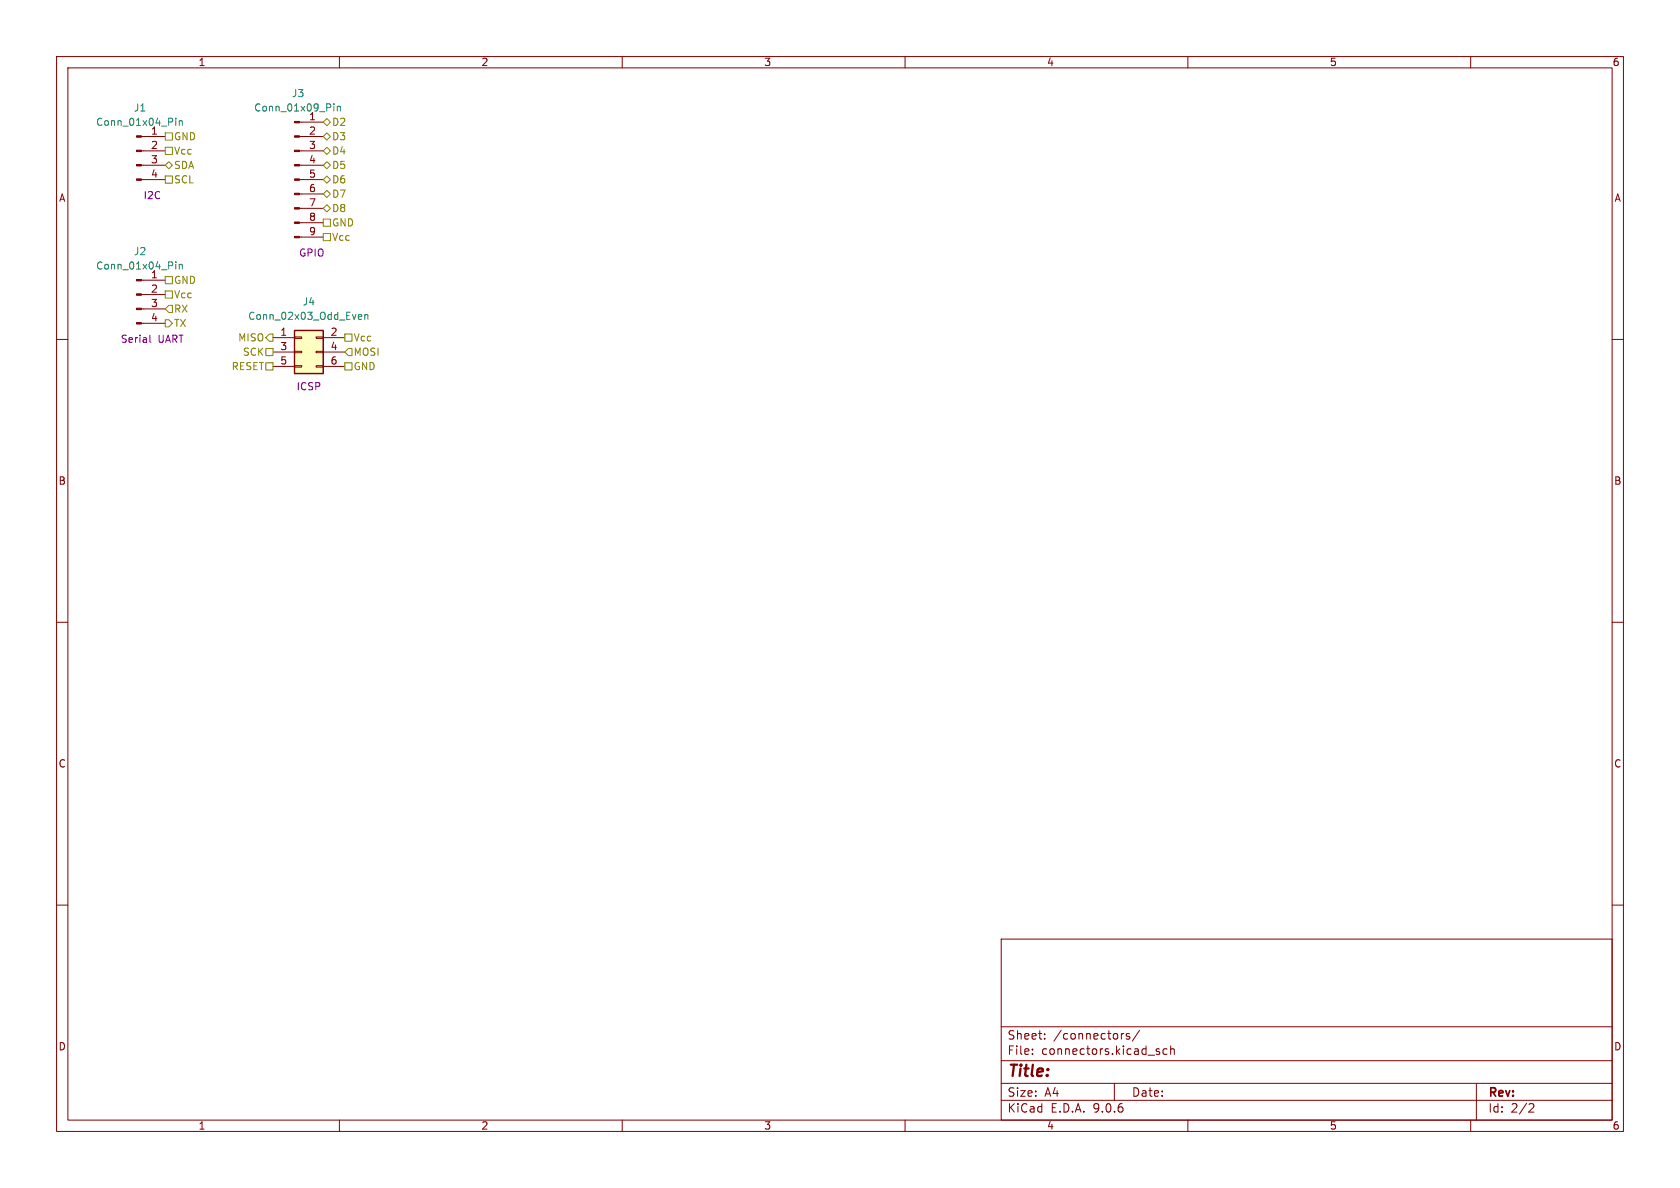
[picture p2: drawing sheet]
<svg xmlns="http://www.w3.org/2000/svg" width="297mm" height="210mm" viewBox="0 0 297 210" stroke-linecap="round" stroke-linejoin="round" font-family="sans-serif">
<path d="M0 0h297v210h-297z" fill="#fff" stroke="#fff" stroke-width=".18"/>
<g fill="none" stroke="#840000" stroke-width=".18">
<path d="M10 10h277v190h-277zM12 12h273v186h-273zM60 10v2M110 10v2M160 10v2M210 10v2M260 10v2M25 24.1h4.2M25 26.7h4.2M25 29.2h4.2M25 31.8h4.2M10 60h2"/>
<path d="M285 60h2M10 110h2M285 110h2M10 160h2M177 166h108v32h-108zM285 160h2M60 198v2M110 198v2M160 198v2M177 194.5h108M177 191.5h108M177 187.5h108"/>
<path d="M177 181.5h108M182.5 186.3v.1M182.5 185.5v.1M184.7 183.6v.1M184.7 182.8v.1M197 191.5v3M198.7 182.7l-.4 .1M199.7 182.8l-.4-.1-.2 .2 .1 .2 .5 .2v.3h-.6M201.5 182.1l-1.3 2M204.6 185.9l.4 .1v.2l-.2 .2h-.3M204.6 185.4l.4 .1M206.3 185.5l-.4-.1-.3 .3v.4l.1 .2h.6"/>
<path d="M207 185.5l.2-.1 .3 .1 .1 .9M207 184.9v1.5M210 198v2M260 198v2M261 191.5v6.5M270.5 195.1l.5 .1 .2 .3-1 1.1h1"/>
</g>
<g fill="#840000" stroke="#840000" stroke-width=".18">
<path d="M24.1 24h.9v.3h-.9z"/>
<path d="M24.1 26.5h.9v.3h-.9z"/>
<path d="M24.1 29.1h.9v.2h-.9z"/>
<path d="M24.1 31.6h.9v.3h-.9z"/>
</g>
<path d="M31.1 20.9v.1M31.1 21.3v.9M31.7 21.3v.9M31.7 21.4l.2-.1 .3 .1v.8" fill="none" stroke="#008484" stroke-width=".18"/>
<path d="M52.1 58.4h5v7.6h-5z" fill="#ffffc2"/>
<path d="M52.1 58.4h5v7.6h-5z" fill="none" stroke="#840000" stroke-width=".25"/>
<g fill="none" stroke="#840000" stroke-width=".18">
<path d="M52.9 21.6h4.2M52.9 24.1h4.2M52.9 26.7h4.2M52.9 29.2h4.2M52.9 31.8h4.2M52.9 34.3h4.2M52.9 36.8h4.2M52.9 39.4h4.2M25 49.5h4.2M25 52.1h4.2M25 54.6h4.2M25 57.2h4.2"/>
<path d="M48.3 59.7h3.8M52.1 59.6h1.2v.2h-1.2zM52.9 41.9h4.2M55.9 59.6h1.2v.2h-1.2zM57.1 59.7h3.9M48.3 62.2h3.8M48.3 64.8h3.8M52.1 62.1h1.2v.3h-1.2zM52.1 64.6h1.2v.3h-1.2zM55.9 62.1h1.2v.3h-1.2zM55.9 64.6h1.2v.3h-1.2zM57.1 62.2h3.9"/>
<path d="M57.1 64.8h3.9"/>
</g>
<path d="M59 18.4v.1M59 18.8v.8M59.6 18.8v.8M59.6 18.9l.2-.1h.3l.1 .8M31.1 46.3v.1M31.1 46.7v.9M31.7 46.7v.9M31.7 46.8l.2-.1 .3 .1v.8M63.5 55.6l.4 .1 .1 .2-.7 .1M63.9 56.4l-.4 .1M64.5 55.7l.2-.1 .3 .1v.8M64.5 55.6v.9" fill="none" stroke="#008484" stroke-width=".18"/>
<g fill="#840000" stroke="#840000" stroke-width=".18">
<path d="M52.1 21.5h.8v.2h-.8z"/>
<path d="M52.1 24h.8v.3h-.8z"/>
<path d="M52.1 26.5h.8v.3h-.8z"/>
<path d="M52.1 29.1h.8v.2h-.8z"/>
<path d="M52.1 31.6h.8v.3h-.8z"/>
<path d="M52.1 34.2h.8v.2h-.8z"/>
<path d="M52.1 36.7h.8v.3h-.8z"/>
<path d="M52.1 39.2h.8v.3h-.8z"/>
<path d="M52.1 41.8h.8v.2h-.8z"/>
<path d="M24.1 49.4h.9v.3h-.9z"/>
<path d="M24.1 51.9h.9v.3h-.9z"/>
<path d="M24.1 54.5h.9v.2h-.9z"/>
<path d="M24.1 57h.9v.3h-.9z"/>
</g>
<path d="M26.5 59.3v1l.2 .2" fill="none" stroke="#840084" stroke-width=".18"/>
<g fill="none" stroke="#848400" stroke-width=".18">
<path d="M29.2 29.2l.6-.6 .7 .6-.7 .6zM29.2 26h1.3v1.3h-1.3zM29.2 31.1h1.3v1.3h-1.3zM29.2 23.5h1.3v1.3h-1.3zM57.1 36.8l.7-.6 .6 .6-.6 .7zM57.1 38.7h1.3v1.3h-1.3zM57.1 26.7l.7-.7 .6 .7-.6 .6zM57.1 29.2l.7-.6 .6 .6-.6 .6zM57.1 24.1l.7-.6 .6 .6-.6 .7zM57.1 21.6l.7-.6 .6 .6-.6 .6zM57.8 31.1l.6 .7-.6 .6-.7-.6zM57.8 33.7l.6 .6-.6 .6-.7-.6z"/>
<path d="M29.2 48.9h1.3v1.3h-1.3zM29.2 56.5h.6l.7 .7-.7 .6h-.6zM29.2 51.4h1.3v1.3h-1.3zM29.8 54h.7v1.2h-.7l-.6-.6zM47 59.7l.6-.6h.7v1.2h-.7zM57.1 41.3h1.3v1.2h-1.3zM61 59.1h1.2v1.2h-1.2zM47 64.1h1.3v1.3h-1.3zM47 61.6h1.3v1.3h-1.3zM61 64.1h1.2v1.3h-1.2zM61.6 61.6h.6v1.3h-.6l-.6-.7z"/>
</g>
<text font-size="2.8" fill="#840000" x="178" y="190.9">Title:</text>
<g font-size="2.1" fill="#840000">
<text x="178" y="184">Sheet:</text>
<text x="186.2" y="184">/connectors/</text>
<text x="178" y="186.7">File:</text>
<text x="184.1" y="186.7">connectors.kicad_sch</text>
<text x="178" y="196.9">KiCad</text>
<text x="178" y="194.1">Size:</text>
<text x="184.7" y="194.1">A4</text>
<text x="185.7" y="196.9">E.D.A.</text>
<text x="193.3" y="196.9">9.0.6</text>
<text x="200" y="194.1">Date:</text>
<text x="263" y="194.3">Rev:</text>
<text x="263" y="196.9">Id:</text>
<text x="267.1" y="196.9">2/2</text>
</g>
<g font-size="1.8" fill="#840000">
<text x="35" y="11.9">1</text>
<text x="85" y="11.9">2</text>
<text x="135" y="11.9">3</text>
<text x="185" y="11.9">4</text>
<text x="235" y="11.9">5</text>
<text x="285" y="11.9">6</text>
<text x="54.5" y="23.9">2</text>
<text x="26.6" y="26.4">2</text>
<text x="26.6" y="29">3</text>
<text x="54.5" y="26.4">3</text>
<text x="54.5" y="29">4</text>
<text x="10.3" y="35.9">A</text>
<text x="26.6" y="31.5">4</text>
<text x="54.5" y="31.5">5</text>
<text x="54.5" y="34">6</text>
<text x="285.3" y="35.9">A</text>
<text x="54.5" y="36.6">7</text>
<text x="54.5" y="39.1">8</text>
<text x="54.5" y="41.7">9</text>
<text x="26.6" y="51.8">2</text>
<text x="26.6" y="54.4">3</text>
<text x="26.6" y="56.9">4</text>
<text x="49.5" y="59.4">1</text>
<text x="58.3" y="59.4">2</text>
<text x="49.5" y="62">3</text>
<text x="49.5" y="64.5">5</text>
<text x="58.3" y="62">4</text>
<text x="58.3" y="64.5">6</text>
<text x="10.3" y="85.9">B</text>
<text x="285.3" y="85.9">B</text>
<text x="10.3" y="135.9">C</text>
<text x="285.3" y="135.9">C</text>
<text x="10.3" y="185.9">D</text>
<text x="285.3" y="185.9">D</text>
<text x="35" y="199.9">1</text>
<text x="85" y="199.9">2</text>
<text x="135" y="199.9">3</text>
<text x="185" y="199.9">4</text>
<text x="235" y="199.9">5</text>
<text x="285" y="199.9">6</text>
</g>
<g font-size="1.8" fill="#008484">
<text x="51.5" y="17.4">J3</text>
<text x="16.9" y="22.5">Conn_01x04_Pin</text>
<text x="23.6" y="19.9">J1</text>
<text x="26.6" y="23.9">1</text>
<text x="44.8" y="19.9">Conn_01x09_Pin</text>
<text x="54.5" y="21.3">1</text>
<text x="16.9" y="47.9">Conn_01x04_Pin</text>
<text x="23.6" y="45.3">J2</text>
<text x="26.6" y="49.3">1</text>
<text x="43.8" y="56.7">Conn_02x03_Odd_Even</text>
<text x="53.4" y="54.2">J4</text>
</g>
<g font-size="1.8" fill="#848400">
<text x="58.6" y="22.5">D2</text>
<text x="30.7" y="27.5">Vcc</text>
<text x="30.7" y="25">GND</text>
<text x="58.6" y="27.5">D4</text>
<text x="58.6" y="25">D3</text>
<text x="30.7" y="30.1">SDA</text>
<text x="30.7" y="32.6">SCL</text>
<text x="58.6" y="30.1">D5</text>
<text x="58.6" y="32.6">D6</text>
<text x="58.6" y="35.2">D7</text>
<text x="58.6" y="37.7">D8</text>
<text x="58.6" y="40.2">GND</text>
<text x="58.6" y="42.8">Vcc</text>
<text x="30.7" y="50.4">GND</text>
<text x="30.7" y="52.9">Vcc</text>
<text x="30.7" y="58">TX</text>
<text x="30.7" y="55.5">RX</text>
<text x="40.9" y="65.6">RESET</text>
<text x="42" y="60.6">MISO</text>
<text x="42.8" y="63.1">SCK</text>
<text x="62.4" y="60.6">Vcc</text>
<text x="62.4" y="65.6">GND</text>
<text x="62.4" y="63.1">MOSI</text>
</g>
<g font-size="1.8" fill="#840084">
<text x="25.3" y="35.4">I2C</text>
<text x="52.8" y="45.6">GPIO</text>
<text x="21.3" y="60.8">Serial</text>
<text x="27.9" y="60.8">UART</text>
<text x="52.3" y="69.2">ICSP</text>
</g>
</svg>
